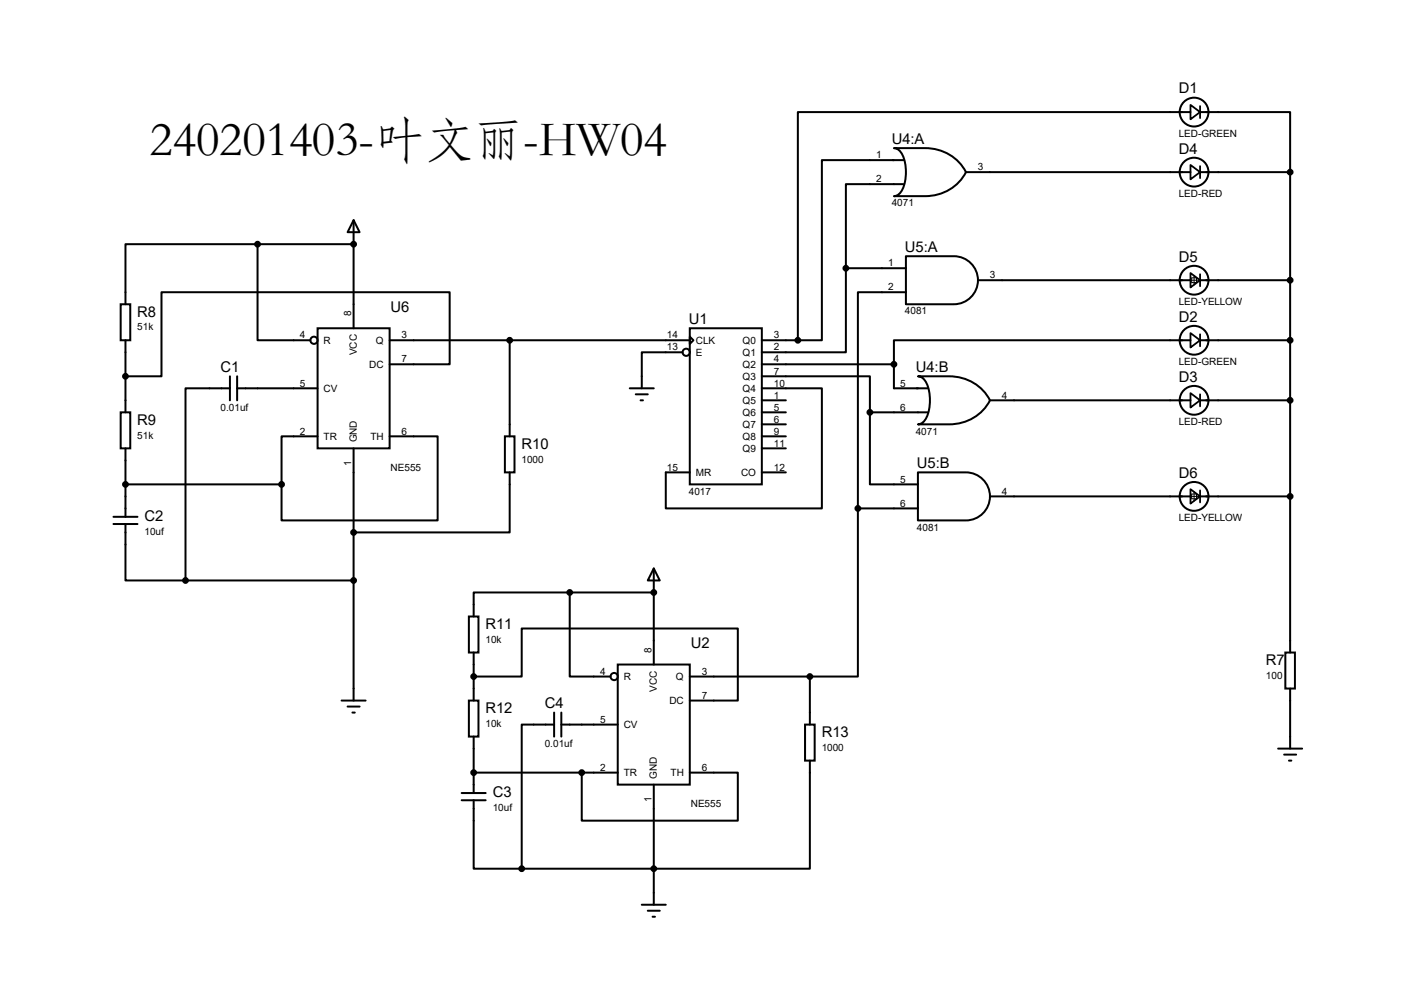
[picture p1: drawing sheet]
<svg xmlns="http://www.w3.org/2000/svg" width="297mm" height="210mm" viewBox="0 0 297 210" stroke-linecap="round" stroke-linejoin="round" font-family="sans-serif">
<g fill="none" stroke="#000" stroke-width=".42">
<path d="M189.1 31.3h6.6a9.5 9.5 0 0 1 8.6 5.1 9.5 9.5 0 0 1-8.6 5.1h-6.6a2.51 2.51 0 0 0 2.1-2.3 9.1 9.1 0 0 0-.6-7l-1-.8zM191.1 33.9h-17.2v38.1h-5.1M191.1 38.9h-12.2v17.8M204.3 36.4h47.5M251.8 23.7h-83v48.3M253.9 23.7h19v12.7M253.9 36.4h19M272.9 36.4v101.6M54.5 51.6h-28v12.7M54.5 51.6v20.4h11.2M54.5 51.6h20.3M74.8 46.6l1.3 2.5h-2.6z"/>
<path d="M74.8 46.6v22.8M178.9 56.7v17.8h-17.7M178.9 56.7h12.7M191.6 54.2h10.2a5.1 5.1 0 0 1 5.1 5.1 5.1 5.1 0 0 1-5.1 5h-10.2zM206.9 59.3h44.9M253.9 59.3h19M25.5 64.3h2.1v7.7h-2.1zM26.5 72v15.2M48.6 79.6v5.1M50.2 79.6v5.1M67.2 69.4h15.2v25.4h-15.2zM82.4 77h12.7v-15.2h-60.9v17.8h-7.7"/>
<path d="M82.4 72h63.5M107.8 72v20.3M144.4 74.5h-8.6v7.6M145.9 69.4h15.3v33h-15.3zM145.9 71.2l.8 .8-.8 .7zM161.2 79.6h22.8v7.6M161.2 72h7.6M161.2 77h27.9M189.1 77v5.1h7.1M191.6 61.8h-10.1v45.7M194.2 79.6h6.6a9.5 9.5 0 0 1 8.6 5.1 9.5 9.5 0 0 1-8.6 5h-6.6a2.51 2.51 0 0 0 2.1-2.2 9.1 9.1 0 0 0-.6-7l-1-.8zM251.8 72h-62.7v5"/>
<path d="M253.9 72h19M25.5 87.2h2.1v7.6h-2.1zM26.5 94.8v14.5M48.6 82.1h-9.4v40.7M50.2 82.1h17M67.2 92.3h-7.6v10.1M74.8 94.8v53.4M82.4 92.3h10.2v17.8h-33v-7.7M106.8 92.3h2v7.6h-2zM107.8 99.9v12.7h-33M133.2 82.1h5.1M134.5 83.4h2.5"/>
<path d="M135.5 84.7h.5M161.2 82.1h12.7v25.4h-33.1v-7.6h5.1M161.2 84.7h5M161.2 87.2h5M161.2 99.9h5M161.2 89.7h5M161.2 92.3h5M161.2 94.8h5M184 87.2v15.2h10.2M184 87.2h12.2M194.2 99.9h10.1a5.1 5.1 0 0 1 5.1 5.1 5.1 5.1 0 0 1-5.1 5.1h-10.1zM209.4 84.7h42.4"/>
<path d="M253.9 84.7h19M24 109.3h5.1M24 110.8h5.1M26.5 110.8v12h12.7M26.5 102.4h33.1M181.5 107.5v35.6h-10.2M181.5 107.5h12.7M209.4 105h42.4M253.9 105h19M39.2 122.8h35.6M99.2 130.4h2v7.6h-2zM100.2 138v10.2"/>
<path d="M120.5 125.3h-20.3v5.1M120.5 125.3v17.8h8.7M120.5 125.3h17.8M138.3 120.2l1.3 2.6h-2.6zM138.3 120.2v20.3M271.9 138h2v7.6h-2zM72.3 148.2h5M73.5 149.4h2.6M74.5 150.7h.6M99.2 148.2h2v7.6h-2zM100.2 143.1h10.2v-10.2h45.7v15.3h-10.2M100.2 155.8v11.9"/>
<path d="M117.2 153.2h-6.8v30.5M117.2 150.7v5.1M118.7 153.2h12M118.7 150.7v5.1M130.7 140.5h15.2v25.4h-15.2zM145.9 143.1h25.4M170.3 153.2h2v7.7h-2zM171.3 143.1v10.1M270.4 158.3h5.1M271.7 159.6h2.5M272.9 145.6v12.7M97.7 167.7h5"/>
<path d="M97.7 169.2h5M100.2 169.2v14.5h10.2M100.2 163.4h30.5M123.1 163.4v10.2h33v-10.2h-10.2M138.3 165.9v25.4M171.3 160.9v22.8h-60.9M272.7 160.9h.5M135.8 191.3h5M137 192.6h2.6M138 193.9h.6"/>
<circle cx="252.6" cy="36.4" r="3"/>
<circle cx="252.6" cy="23.7" r="3"/>
<circle cx="252.6" cy="59.3" r="3"/>
<circle cx="66.4" cy="72" r=".76"/>
<circle cx="145.2" cy="74.5" r=".76"/>
<circle cx="252.6" cy="72" r="3"/>
<circle cx="252.6" cy="84.7" r="3"/>
<circle cx="252.6" cy="105" r="3"/>
<circle cx="129.9" cy="143.1" r=".76"/>
</g>
<g fill="#000">
<circle cx="74.8" cy="51.6" r=".21"/>
<circle cx="138.3" cy="125.3" r=".21"/>
<circle cx="100.2" cy="163.4" r=".21"/>
</g>
<path d="M251.8 22.2l2.1 1.5-2.1 1.5zM251.8 34.9l2.1 1.5-2.1 1.5zM253.9 22.4v2.6M253.9 35.1v2.6M251.8 57.7l2.1 1.6-2.1 1.5zM253.9 58v2.5M251.8 70.4l2.1 1.6-2.1 1.5zM253.9 70.7v2.5M251.8 83.1l2.1 1.6-2.1 1.5zM253.9 83.4v2.5M251.8 103.5l2.1 1.5-2.1 1.5zM253.9 103.7v2.6" fill="none" stroke="#000" stroke-width=".38"/>
<path d="M251.6 59.3h2M252.1 58.8h1v1h-1zM252.6 58.3v2M251.6 105h2M252.1 104.5h1v1h-1zM252.6 104v2" fill="none" stroke="#000" stroke-width=".21"/>
<g fill="#000" stroke="#000" stroke-width=".42">
<circle cx="272.9" cy="36.4" r=".51"/>
<circle cx="54.5" cy="51.6" r=".51"/>
<circle cx="74.8" cy="51.6" r=".51"/>
<circle cx="178.9" cy="56.7" r=".51"/>
<circle cx="272.9" cy="59.3" r=".51"/>
<circle cx="26.5" cy="79.6" r=".51"/>
<circle cx="107.8" cy="72" r=".51"/>
<circle cx="168.8" cy="72" r=".51"/>
<circle cx="189.1" cy="77" r=".51"/>
<circle cx="272.9" cy="72" r=".51"/>
<circle cx="184" cy="87.2" r=".51"/>
<circle cx="272.9" cy="84.7" r=".51"/>
<circle cx="26.5" cy="102.4" r=".51"/>
<circle cx="59.6" cy="102.4" r=".51"/>
<circle cx="74.8" cy="112.6" r=".51"/>
<circle cx="181.5" cy="107.5" r=".51"/>
<circle cx="272.9" cy="105" r=".51"/>
<circle cx="39.2" cy="122.8" r=".51"/>
<circle cx="74.8" cy="122.8" r=".51"/>
<circle cx="120.5" cy="125.3" r=".51"/>
<circle cx="138.3" cy="125.3" r=".51"/>
<circle cx="100.2" cy="143.1" r=".51"/>
<circle cx="171.3" cy="143.1" r=".51"/>
<circle cx="100.2" cy="163.4" r=".51"/>
<circle cx="123.1" cy="163.4" r=".51"/>
<circle cx="110.4" cy="183.7" r=".51"/>
<circle cx="138.3" cy="183.7" r=".51"/>
</g>
<text font-size="10.5" x="31.6" y="32.7">240201403-叶文丽-HW04</text>
<g font-size="3.1">
<text x="249.3" y="19.8">D1</text>
<text x="188.6" y="30.4">U4:A</text>
<text x="249.3" y="32.5">D4</text>
<text x="191.4" y="53.3">U5:A</text>
<text x="249.3" y="55.3">D5</text>
<text x="82.6" y="66">U6</text>
<text x="29" y="67">R8</text>
<text x="145.7" y="68.5">U1</text>
<text x="249.3" y="68">D2</text>
<text x="46.7" y="78.7">C1</text>
<text x="193.7" y="78.7">U4:B</text>
<text x="249.3" y="80.7">D3</text>
<text x="29" y="89.8">R9</text>
<text x="110.3" y="94.9">R10</text>
<text x="194" y="99">U5:B</text>
<text x="249.3" y="101">D6</text>
<text x="30.6" y="110.2">C2</text>
<text x="102.7" y="133">R11</text>
<text x="146.1" y="137.1">U2</text>
<text x="267.8" y="140.6">R7</text>
<text x="115.2" y="149.8">C4</text>
<text x="102.7" y="150.8">R12</text>
<text x="173.8" y="155.9">R13</text>
<text x="104.2" y="168.6">C3</text>
</g>
<g font-size="2.1">
<text x="249.3" y="28.9">LED-GREEN</text>
<text x="185.4" y="33.5">1</text>
<text x="185.4" y="38.6">2</text>
<text x="206.9" y="36">3</text>
<text x="249.3" y="41.6">LED-RED</text>
<text x="188.6" y="43.6">4071</text>
<text x="187.9" y="56.3">1</text>
<text x="209.4" y="58.9">3</text>
<text x="187.9" y="61.4">2</text>
<text x="249.3" y="64.5">LED-YELLOW</text>
<text x="29" y="69.9">51k</text>
<text x="63.5" y="71.6">4</text>
<text x="74.3" y="66.9" transform="rotate(-90 74.3 66.9)">8</text>
<text x="85" y="71.6">3</text>
<text x="141.1" y="71.6">14</text>
<text x="163.7" y="71.6">3</text>
<text x="191.4" y="66.5">4081</text>
<text x="68.5" y="72.7">R</text>
<text x="75.5" y="75.1" transform="rotate(-90 75.5 75.1)">VCC</text>
<text x="78.1" y="77.8">DC</text>
<text x="79.5" y="72.7">Q</text>
<text x="85" y="76.7">7</text>
<text x="141.1" y="74.1">13</text>
<text x="147.2" y="72.7">CLK</text>
<text x="147.2" y="75.3">E</text>
<text x="157.1" y="72.7">Q0</text>
<text x="157.1" y="75.3">Q1</text>
<text x="157.1" y="77.8">Q2</text>
<text x="163.7" y="74.1">2</text>
<text x="163.7" y="76.7">4</text>
<text x="249.3" y="77.2">LED-GREEN</text>
<text x="63.5" y="81.7">5</text>
<text x="68.5" y="82.9">CV</text>
<text x="157.1" y="80.3">Q3</text>
<text x="157.1" y="82.9">Q4</text>
<text x="163.7" y="79.2">7</text>
<text x="163.7" y="81.7">10</text>
<text x="190.5" y="81.7">5</text>
<text x="46.7" y="86.8">0.01uf</text>
<text x="157.1" y="85.4">Q5</text>
<text x="157.1" y="88">Q6</text>
<text x="163.7" y="84.3">1</text>
<text x="163.7" y="86.8">5</text>
<text x="163.7" y="89.4">6</text>
<text x="190.5" y="86.8">6</text>
<text x="212" y="84.3">4</text>
<text x="249.3" y="89.9">LED-RED</text>
<text x="29" y="92.8">51k</text>
<text x="63.5" y="91.9">2</text>
<text x="68.5" y="93">TR</text>
<text x="75.5" y="93.6" transform="rotate(-90 75.5 93.6)">GND</text>
<text x="78.4" y="93">TH</text>
<text x="85" y="91.9">6</text>
<text x="157.1" y="90.5">Q7</text>
<text x="157.1" y="93">Q8</text>
<text x="157.1" y="95.6">Q9</text>
<text x="163.7" y="91.9">9</text>
<text x="163.7" y="94.4">11</text>
<text x="193.7" y="91.9">4071</text>
<text x="74.3" y="98.6" transform="rotate(-90 74.3 98.6)">1</text>
<text x="82.6" y="99.5">NE555</text>
<text x="110.3" y="97.8">1000</text>
<text x="141.1" y="99.5">15</text>
<text x="147.2" y="100.7">MR</text>
<text x="156.8" y="100.7">CO</text>
<text x="163.7" y="99.5">12</text>
<text x="145.7" y="104.6">4017</text>
<text x="190.5" y="102.1">5</text>
<text x="190.5" y="107.1">6</text>
<text x="212" y="104.6">4</text>
<text x="30.6" y="113.1">10uf</text>
<text x="194" y="112.2">4081</text>
<text x="249.3" y="110.2">LED-YELLOW</text>
<text x="102.7" y="135.9">10k</text>
<text x="127" y="142.7">4</text>
<text x="132" y="143.8">R</text>
<text x="137.8" y="138" transform="rotate(-90 137.8 138)">8</text>
<text x="143" y="143.8">Q</text>
<text x="148.5" y="142.7">3</text>
<text x="267.8" y="143.6">100</text>
<text x="139" y="146.3" transform="rotate(-90 139 146.3)">VCC</text>
<text x="141.6" y="148.9">DC</text>
<text x="148.5" y="147.8">7</text>
<text x="102.7" y="153.7">10k</text>
<text x="127" y="152.9">5</text>
<text x="132" y="154">CV</text>
<text x="115.2" y="157.9">0.01uf</text>
<text x="173.8" y="158.8">1000</text>
<text x="127" y="163">2</text>
<text x="132" y="164.2">TR</text>
<text x="139" y="164.7" transform="rotate(-90 139 164.7)">GND</text>
<text x="141.9" y="164.2">TH</text>
<text x="148.5" y="163">6</text>
<text x="104.2" y="171.5">10uf</text>
<text x="137.8" y="169.7" transform="rotate(-90 137.8 169.7)">1</text>
<text x="146.1" y="170.6">NE555</text>
</g>
</svg>
